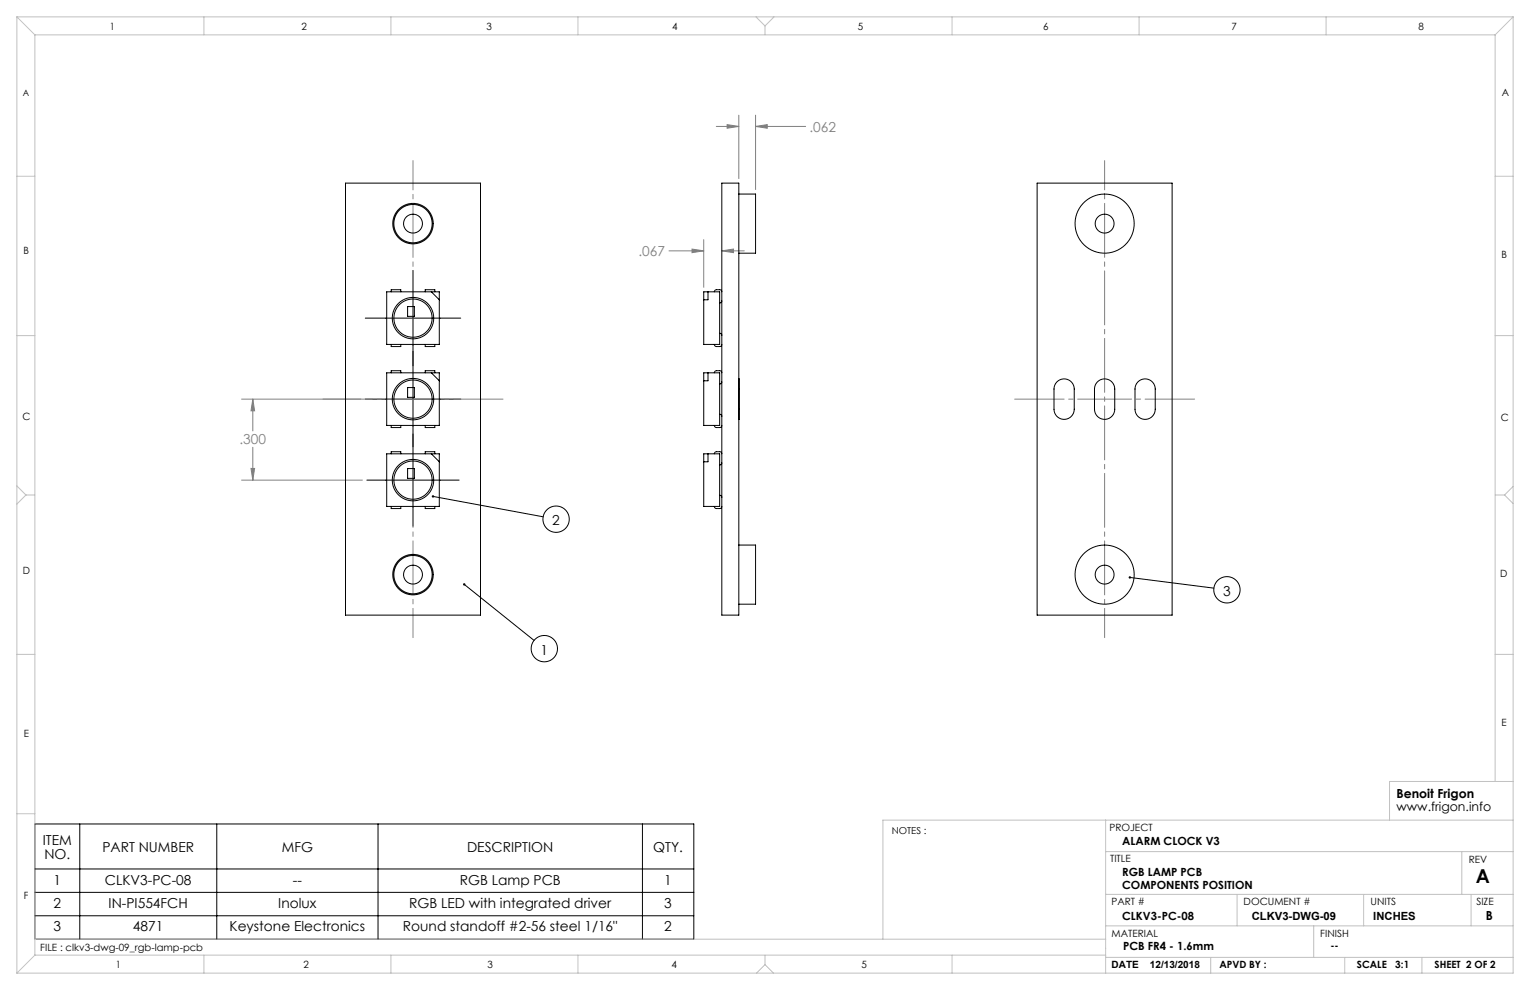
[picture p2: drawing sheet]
<svg xmlns="http://www.w3.org/2000/svg" width="432mm" height="279mm" viewBox="0 0 432 279" stroke-linecap="round" stroke-linejoin="round" font-family="sans-serif">
<g fill="none" stroke="#000" stroke-width=".28">
<path d="M116.6 76.3v72.2M103.1 89.8h26.9M103.1 112.6h26.9M103.5 135.5h26.1M122.2 140.1l31.1 5.8M131 164.9l19.7 15.8M318.9 163l23.7 3M9.8 232.5h186v32.6h-186zM22.5 232.5v32.6M61.2 232.5v32.6M106.7 232.5v32.6M181.3 232.5v32.6"/>
<path d="M9.8 251.8h186M9.8 258.5h186M9.8 245.2h186"/>
<circle cx="156.9" cy="146.5" r="3.7"/>
<circle cx="346.3" cy="166.5" r="3.7"/>
<circle cx="153.6" cy="183.1" r="3.7"/>
</g>
<g fill="none" stroke="#808080" stroke-width=".28">
<path d="M202.2 35.7h6.3M205.2 35.2l3.3 .5-3.3 .5zM208.5 32.5v17.9M213.2 32.5v21M213.2 35.7h14.2M213.2 35.7l3.3-.5v1zM188.8 70.8h9.8M195.3 70.3l3.3 .5-3.3 .5zM198.6 67.6v13.5M203.7 70.8h6.4M203.7 70.8l3.3-.5v1zM68.2 112.6h33.6"/>
<path d="M71.3 112.6v9M71.3 112.6l.6 3.3h-1.1zM68.2 135.5h34.1M70.8 132.2h1.1l-.6 3.3zM71.3 126.2v9.3"/>
</g>
<path d="M116.6 45.3v134.7M311.7 45.3v134.7" fill="none" stroke="#808080" stroke-width=".28" stroke-dasharray="15.2 1.3 1.3 1.3" stroke-dashoffset="7"/>
<path d="M142 112.6h-50.8M337.1 112.6h-50.8" fill="none" stroke="#808080" stroke-width=".28" stroke-dasharray="15.2 1.3 1.3 1.3" stroke-dashoffset="1.3"/>
<g fill="none" stroke="#c0c0c0" stroke-width=".28">
<path d="M4.8 4.8l5 5M4.8 4.8h422.2M4.8 4.8v269.8M9.8 9.8h412.2M9.8 9.8v259.8M57.5 4.8v5M110.3 4.8v5M163.1 4.8v5M213.4 4.8l2.5 2.5M215.9 7.3v2.5M218.4 4.8l-2.5 2.5M268.7 4.8v5"/>
<path d="M321.5 4.8v5M374.3 4.8v5M422 9.8v210.7M427 4.8l-5 5M427 4.8v269.8h-422.2M4.8 49.7h5M422 49.7h5M4.8 94.7h5M422 94.7h5M4.8 137.1l2.5 2.6M7.3 139.7l-2.5 2.6M7.3 139.7h2.5"/>
<path d="M422 139.7h2.6M424.6 139.7l2.4 2.4M427 137.3l-2.4 2.4M4.8 184.7h5M422 184.7h5M4.8 229.7h5M312 231.5v43.1M427 231.5h-177.8v33.6M427 220.5h-34.8v11M312 240.3h115M312 252.4h115M349.1 252.4v8.9"/>
<path d="M384.9 252.4v8.9M412.6 240.3v12.1M415.2 252.4v8.9M9.8 265.1h302.2M9.8 269.6l-5 5M9.8 269.6h302.2M57.5 269.6v5M110.3 269.6v5M163.1 269.6v5M215.9 272.2l-2.4 2.4M215.9 272.2l2.4 2.4M215.9 269.6v2.6"/>
<path d="M268.7 269.6v5M312 270.2h115M312 261.3h115M341.7 270.2v4.4M370.8 261.3v8.9M379.5 270.2v4.4M401.3 270.2v4.4"/>
</g>
<path d="M121.9 139.9v.1l.3 .1-.3-.1a.34 .34 0 0 0 .4 .4 .34 .34 0 0 0 .2-.5 .34 .34 0 0 0-.6 0zM130.8 164.7a.34 .34 0 0 0 .1 .6 .34 .34 0 0 0 .4-.4 .34 .34 0 0 0-.5-.2l.2 .2zM318.7 162.7l-.2 .2 .4 .1-.4-.1a.34 .34 0 0 0 .4 .4 .34 .34 0 0 0 .3-.5 .34 .34 0 0 0-.5-.1z" fill="#000"/>
<path d="M71.3 112.6l.6 3.3h-1.1zM70.8 132.2h1.1l-.6 3.3zM205.2 35.2l3.3 .5-3.3 .5zM213.2 35.7l3.3-.5v1zM203.7 70.8l3.3-.5v1zM195.3 70.3l3.3 .5-3.3 .5z" fill="#808080"/>
<g fill="none" stroke="#000" stroke-width=".28">
<path d="M97.5 51.7h38.1v121.9h-38.1zM203.7 51.7h4.8v121.9h-4.8zM208.5 54.8h4.7v16.7h-4.7M292.7 51.7h38.1v121.9h-38.1zM109.1 82.4h14.9v14.8h-14.9zM110.4 82.4v-.6h2.7v.6M110.4 97.2v.6h2.7v-.6M115 86.5h1.9v2.8h-1.9zM120 97.2v.6h2.7v-.6M120 82.4v-.6h2.7v.6M121.7 82.4l2.3 2.2M198.6 82.4h4.5v14.8h-4.5z"/>
<path d="M199.8 82.4v2.2h-1.2M201.6 82.4l.2-.5 .4-.1h1.1l.4 .6M201.6 97.2l.2 .4 .4 .2h1.1l.4-.6M203.1 94.1l.4 .1 .2 .5M203.7 84.9l-.2 .4-.4 .2M109.1 105.2h14.9v14.9h-14.9zM110.4 105.2v-.6h2.7v.6M115 109.4h1.9v2.7h-1.9zM120 105.2v-.6h2.7v.6M121.7 105.2l2.3 2.3M198.6 105.2h4.5v14.9h-4.5zM199.8 105.2v2.3h-1.2"/>
<path d="M201.6 105.2l.2-.4 .4-.2 1.1 .1 .4 .5M203.1 116.9l.4 .2 .2 .4M203.7 107.8l-.2 .4-.4 .2M208.5 106.9l.1 2.9M208.5 109.8h.1M208.5 115.5h.1M208.6 115.5l-.1 2.9M208.6 109.8v5.7M298.2 107.9a2.86 2.86 0 0 1 3.2-.8 2.86 2.86 0 0 1 1.8 2.7v5.7a2.86 2.86 0 0 1-2.9 2.9 2.86 2.86 0 0 1-2.8-2.9v-6.2zM309.6 107.9a2.86 2.86 0 0 1 3.2-.8 2.86 2.86 0 0 1 1.8 2.7v5.7a2.86 2.86 0 0 1-2.9 2.9 2.86 2.86 0 0 1-2.8-2.9v-6.2zM321.1 107.9a2.86 2.86 0 0 1 3.1-.8 2.86 2.86 0 0 1 1.8 2.7v5.7a2.86 2.86 0 0 1-2.8 2.9 2.86 2.86 0 0 1-2.9-2.9l.1-6.2zM109.1 128.1h14.9v14.8h-14.9z"/>
<path d="M110.4 120.1v.6h2.7v-.6M110.4 128.1v-.6h2.7v.6M115 132.2h1.9v2.8h-1.9zM120 120.1v.6h2.7v-.6M120 128.1v-.6h2.7v.6M121.7 128.1l2.3 2.2M198.6 128.1h4.5v14.8h-4.5zM199.8 128.1v2.2h-1.2M201.6 120.1l.2 .4 .4 .2 1.1-.1 .4-.5M201.6 128.1l.2-.4 .4-.2h1.1l.4 .6M203.1 139.8l.4 .2 .2 .4M203.7 130.6l-.2 .5-.4 .1"/>
<path d="M110.4 142.9v.6h2.7v-.6M120 142.9v.6h2.7v-.6M201.6 142.9l.2 .5 .4 .1h1.1l.4-.6M208.5 153.8h4.7v16.7h-4.7"/>
<circle cx="116.6" cy="63.1" r="2.67"/>
<circle cx="116.6" cy="63.1" r="5.7"/>
<circle cx="116.6" cy="63.1" r="5.4"/>
<circle cx="311.7" cy="63.1" r="2.67"/>
<circle cx="311.7" cy="63.1" r="8.3"/>
<circle cx="116.6" cy="89.8" r="5.4"/>
<circle cx="116.6" cy="89.8" r="5.8"/>
<circle cx="116.6" cy="112.6" r="5.4"/>
<circle cx="116.6" cy="112.6" r="5.8"/>
<circle cx="116.6" cy="135.5" r="5.4"/>
<circle cx="116.6" cy="135.5" r="5.8"/>
<circle cx="116.6" cy="162.2" r="2.67"/>
<circle cx="116.6" cy="162.2" r="5.7"/>
<circle cx="116.6" cy="162.2" r="5.4"/>
<circle cx="311.7" cy="162.2" r="2.67"/>
<circle cx="311.7" cy="162.2" r="8.3"/>
</g>
<text font-size="5.4" x="416.5" y="249.1">A</text>
<g font-size="3.9" fill="#808080">
<text x="228.4" y="37.2">.062</text>
<text x="180.2" y="72.3">.067</text>
<text x="67.6" y="125.4">.300</text>
</g>
<g font-size="3.9">
<text x="155.9" y="148.2">2</text>
<text x="345.2" y="168.1">3</text>
<text x="152.5" y="184.7">1</text>
<text x="12.1" y="238.4">ITEM</text>
<text x="12.5" y="242.3">NO.</text>
<text x="28.9" y="240.4">PART NUMBER</text>
<text x="79.5" y="240.4">MFG</text>
<text x="131.8" y="240.4">DESCRIPTION</text>
<text x="184.4" y="240.4">QTY.</text>
<text x="15.1" y="249.6">1</text>
<text x="29.6" y="249.6">CLKV3-PC-08</text>
<text x="82.6" y="249.6">--</text>
<text x="129.7" y="249.6">RGB Lamp PCB</text>
<text x="187.5" y="249.6">1</text>
<text x="15.1" y="256.2">2</text>
<text x="30.7" y="256.2">IN-PI554FCH</text>
<text x="78.5" y="256.2">Inolux</text>
<text x="115.5" y="256.2">RGB LED with integrated driver</text>
<text x="187.5" y="256.2">3</text>
<text x="15.1" y="262.9">3</text>
<text x="37.5" y="262.9">4871</text>
<text x="64.8" y="262.9">Keystone Electronics</text>
<text x="113.7" y="262.9">Round standoff #2-56 steel 1/16&quot;</text>
<text x="187.5" y="262.9">2</text>
</g>
<g font-size="3.5">
<text x="394.1" y="225.3">Benoit Frigon</text>
<text x="394.1" y="228.8">www.frigon.info</text>
<text x="419.3" y="259.7">B</text>
</g>
<g font-size="3.2">
<text x="316.7" y="238.4">ALARM CLOCK V3</text>
<text x="316.7" y="247.3">RGB LAMP PCB</text>
<text x="316.7" y="250.8">COMPONENTS POSITION</text>
<text x="316.7" y="259.7">CLKV3-PC-08</text>
<text x="353.3" y="259.7">CLKV3-DWG-09</text>
<text x="387.6" y="259.7">INCHES</text>
<text x="317" y="268.2">PCB FR4 - 1.6mm</text>
</g>
<g font-size="2.8">
<text x="31" y="8.5">1</text>
<text x="85.1" y="8.5">2</text>
<text x="137.3" y="8.5">3</text>
<text x="189.7" y="8.5">4</text>
<text x="242.1" y="8.5">5</text>
<text x="294.4" y="8.5">6</text>
<text x="347.6" y="8.5">7</text>
<text x="400.3" y="8.5">8</text>
<text x="423.8" y="27.2">A</text>
<text x="6.7" y="71.8">B</text>
<text x="423.8" y="72.8">B</text>
<text x="6.4" y="118.6">C</text>
<text x="423.5" y="118.9">C</text>
<text x="6.5" y="162.1">D</text>
<text x="423.4" y="163">D</text>
<text x="6.7" y="207.9">E</text>
<text x="423.7" y="204.9">E</text>
<text x="313.1" y="234.6">PROJECT</text>
<text x="313.3" y="243.2">TITLE</text>
<text x="414.5" y="243.6">REV</text>
<text x="6.7" y="253.8">F</text>
<text x="313.7" y="255.3">PART #</text>
<text x="351" y="255.3">DOCUMENT #</text>
<text x="386.8" y="255.3">UNITS</text>
<text x="416.7" y="255.3">SIZE</text>
<text x="11.4" y="268.4">FILE : clkv3-dwg-09_rgb-lamp-pcb</text>
<text x="313.7" y="264.6">MATERIAL</text>
<text x="372.6" y="264.5">FINISH</text>
<text x="375.5" y="267.9">--</text>
<text x="32.7" y="273.3">1</text>
<text x="85.7" y="273.3">2</text>
<text x="137.6" y="273.3">3</text>
<text x="189.6" y="273.3">4</text>
<text x="243.2" y="273.2">5</text>
<text x="313.7" y="273.3">DATE</text>
<text x="324.5" y="273.3">12/13/2018</text>
<text x="344.1" y="273.1">APVD BY :</text>
<text x="383" y="273.1">SCALE</text>
<text x="393.8" y="273.1">3:1</text>
<text x="404.9" y="273.1">SHEET 2 OF 2</text>
</g>
<text font-size="2.7" x="251.7" y="235.2">NOTES :</text>
<text font-size="2.5" x="6.4" y="27">A</text>
</svg>
